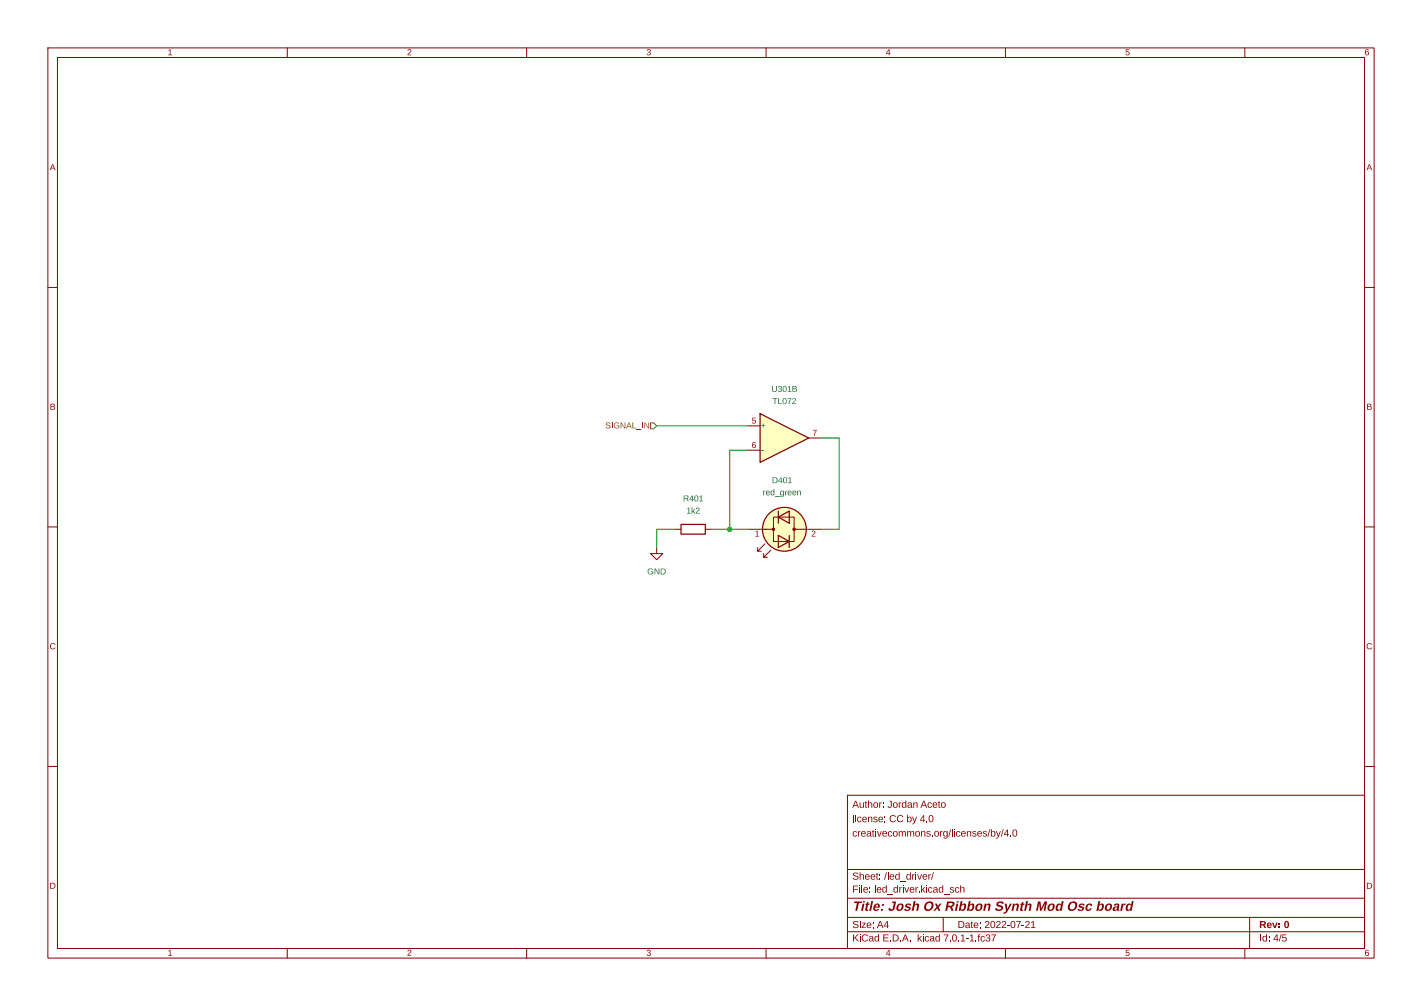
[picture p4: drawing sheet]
(kicad_sch (version 20211123) (generator eeschema)

 (paper "A4")

 (title_block
  (title "Josh Ox Ribbon Synth Mod Osc board")
  (date "2022-07-21")
  (rev "0")
  (comment 2 "creativecommons.org/licences/by/4.0")
  (comment 3 "license: CC by 4.0")
  (comment 4 "Author: Jordan Aceto"))

 (lib_symbols
  (symbol "Amplifier_Operational:TL072" (pin_names (offset 0.127)) (in_bom yes) (on_board yes)
   (property "Reference" "U" (id 0) (at 0 5.08 0) (effects (font (size 1.27 1.27)) (justify left)))
   (property "Value" "TL072" (id 1) (at 0 -5.08 0) (effects (font (size 1.27 1.27)) (justify left)))
   (property "Footprint" "" (id 2) (at 0 0 0) (effects (font (size 1.27 1.27)) hide))
   (property "Datasheet" "http://www.ti.com/lit/ds/symlink/tl071.pdf" (id 3) (at 0 0 0) (effects (font (size 1.27 1.27)) hide))
   (property "ki_locked" "" (id 4) (at 0 0 0) (effects (font (size 1.27 1.27))))
   (symbol "TL072_1_1"
    (polyline (pts (xy -5.08 5.08) (xy 5.08 0) (xy -5.08 -5.08) (xy -5.08 5.08)) (stroke (width 0.254) (type default) (color 0 0 0 0)) (fill (type background)))
    (pin output line (at 7.62 0 180) (length 2.54) (name "~" (effects (font (size 1.27 1.27)))) (number "1" (effects (font (size 1.27 1.27)))))
    (pin input line (at -7.62 -2.54 0) (length 2.54) (name "-" (effects (font (size 1.27 1.27)))) (number "2" (effects (font (size 1.27 1.27)))))
    (pin input line (at -7.62 2.54 0) (length 2.54) (name "+" (effects (font (size 1.27 1.27)))) (number "3" (effects (font (size 1.27 1.27))))))
   (symbol "TL072_2_1"
    (polyline (pts (xy -5.08 5.08) (xy 5.08 0) (xy -5.08 -5.08) (xy -5.08 5.08)) (stroke (width 0.254) (type default) (color 0 0 0 0)) (fill (type background)))
    (pin input line (at -7.62 2.54 0) (length 2.54) (name "+" (effects (font (size 1.27 1.27)))) (number "5" (effects (font (size 1.27 1.27)))))
    (pin input line (at -7.62 -2.54 0) (length 2.54) (name "-" (effects (font (size 1.27 1.27)))) (number "6" (effects (font (size 1.27 1.27)))))
    (pin output line (at 7.62 0 180) (length 2.54) (name "~" (effects (font (size 1.27 1.27)))) (number "7" (effects (font (size 1.27 1.27))))))
   (symbol "TL072_3_1"
    (pin power_in line (at -2.54 -7.62 90) (length 3.81) (name "V-" (effects (font (size 1.27 1.27)))) (number "4" (effects (font (size 1.27 1.27)))))
    (pin power_in line (at -2.54 7.62 270) (length 3.81) (name "V+" (effects (font (size 1.27 1.27)))) (number "8" (effects (font (size 1.27 1.27)))))))
  (symbol "Device:LED_Dual_Bidirectional" (pin_names (offset 0) hide) (in_bom yes) (on_board yes)
   (property "Reference" "D" (id 0) (at 0 5.715 0) (effects (font (size 1.27 1.27))))
   (property "Value" "LED_Dual_Bidirectional" (id 1) (at 0 -6.35 0) (effects (font (size 1.27 1.27))))
   (property "Footprint" "" (id 2) (at 0 0 0) (effects (font (size 1.27 1.27)) hide))
   (property "Datasheet" "~" (id 3) (at 0 0 0) (effects (font (size 1.27 1.27)) hide))
   (symbol "LED_Dual_Bidirectional_0_1"
    (circle (center -2.032 0) (radius 0.254) (stroke (width 0) (type default) (color 0 0 0 0)) (fill (type outline)))
    (polyline (pts (xy -4.572 0) (xy -2.54 0)) (stroke (width 0) (type default) (color 0 0 0 0)) (fill (type none)))
    (polyline (pts (xy -2.032 0) (xy -2.54 0)) (stroke (width 0) (type default) (color 0 0 0 0)) (fill (type none)))
    (polyline (pts (xy -1.016 3.81) (xy -1.016 1.27)) (stroke (width 0.254) (type default) (color 0 0 0 0)) (fill (type none)))
    (polyline (pts (xy 1.27 -1.27) (xy 1.27 -3.81)) (stroke (width 0.254) (type default) (color 0 0 0 0)) (fill (type none)))
    (polyline (pts (xy 4.064 0) (xy 2.286 0)) (stroke (width 0) (type default) (color 0 0 0 0)) (fill (type outline)))
    (polyline (pts (xy 4.318 5.842) (xy 4.318 5.08)) (stroke (width 0.2032) (type default) (color 0 0 0 0)) (fill (type none)))
    (polyline (pts (xy 5.588 4.572) (xy 5.588 3.81)) (stroke (width 0.2032) (type default) (color 0 0 0 0)) (fill (type none)))
    (polyline (pts (xy 2.794 4.318) (xy 4.318 5.842) (xy 3.556 5.842)) (stroke (width 0.2032) (type default) (color 0 0 0 0)) (fill (type none)))
    (polyline (pts (xy 4.064 3.048) (xy 5.588 4.572) (xy 4.826 4.572)) (stroke (width 0.2032) (type default) (color 0 0 0 0)) (fill (type none)))
    (polyline (pts (xy -1.016 -1.27) (xy -1.016 -3.81) (xy 1.27 -2.54) (xy -1.016 -1.27)) (stroke (width 0.254) (type default) (color 0 0 0 0)) (fill (type none)))
    (polyline (pts (xy 1.27 3.81) (xy 1.27 1.27) (xy -1.016 2.54) (xy 1.27 3.81)) (stroke (width 0.254) (type default) (color 0 0 0 0)) (fill (type none)))
    (polyline (pts (xy 2.286 2.54) (xy -2.032 2.54) (xy -2.032 -2.54) (xy 2.286 -2.54) (xy 2.286 2.54)) (stroke (width 0) (type default) (color 0 0 0 0)) (fill (type none)))
    (circle (center 0 0) (radius 4.572) (stroke (width 0.254) (type default) (color 0 0 0 0)) (fill (type background)))
    (circle (center 2.286 0) (radius 0.254) (stroke (width 0) (type default) (color 0 0 0 0)) (fill (type outline))))
   (symbol "LED_Dual_Bidirectional_1_1"
    (pin input line (at 7.62 0 180) (length 3.81) (name "KA" (effects (font (size 1.27 1.27)))) (number "1" (effects (font (size 1.27 1.27)))))
    (pin input line (at -7.62 0 0) (length 3.048) (name "AK" (effects (font (size 1.27 1.27)))) (number "2" (effects (font (size 1.27 1.27)))))))
  (symbol "Device:R" (pin_numbers hide) (pin_names (offset 0)) (in_bom yes) (on_board yes)
   (property "Reference" "R" (id 0) (at 2.032 0 90) (effects (font (size 1.27 1.27))))
   (property "Value" "R" (id 1) (at 0 0 90) (effects (font (size 1.27 1.27))))
   (property "Footprint" "" (id 2) (at -1.778 0 90) (effects (font (size 1.27 1.27)) hide))
   (property "Datasheet" "~" (id 3) (at 0 0 0) (effects (font (size 1.27 1.27)) hide))
   (symbol "R_0_1"
    (rectangle (start -1.016 -2.54) (end 1.016 2.54) (stroke (width 0.254) (type default) (color 0 0 0 0)) (fill (type none))))
   (symbol "R_1_1"
    (pin passive line (at 0 3.81 270) (length 1.27) (name "~" (effects (font (size 1.27 1.27)))) (number "1" (effects (font (size 1.27 1.27)))))
    (pin passive line (at 0 -3.81 90) (length 1.27) (name "~" (effects (font (size 1.27 1.27)))) (number "2" (effects (font (size 1.27 1.27)))))))
  (symbol "power:GND" (power) (pin_names (offset 0)) (in_bom yes) (on_board yes)
   (property "Reference" "#PWR" (id 0) (at 0 -6.35 0) (effects (font (size 1.27 1.27)) hide))
   (property "Value" "GND" (id 1) (at 0 -3.81 0) (effects (font (size 1.27 1.27))))
   (property "Footprint" "" (id 2) (at 0 0 0) (effects (font (size 1.27 1.27)) hide))
   (property "Datasheet" "" (id 3) (at 0 0 0) (effects (font (size 1.27 1.27)) hide))
   (symbol "GND_0_1"
    (polyline (pts (xy 0 0) (xy 0 -1.27) (xy 1.27 -1.27) (xy 0 -2.54) (xy -1.27 -1.27) (xy 0 -1.27)) (stroke (width 0) (type default) (color 0 0 0 0)) (fill (type none))))
   (symbol "GND_1_1"
    (pin power_in line (at 0 0 270) (length 0) hide (name "GND" (effects (font (size 1.27 1.27)))) (number "1" (effects (font (size 1.27 1.27))))))))

 (junction (at 152.4 110.49) (diameter 0) (color 0 0 0 0))

 (wire (pts (xy 137.16 114.3) (xy 137.16 110.49)) (stroke (width 0) (type default) (color 0 0 0 0)))
 (wire (pts (xy 152.4 110.49) (xy 152.4 93.98)) (stroke (width 0) (type default) (color 0 0 0 0)))
 (wire (pts (xy 137.16 110.49) (xy 140.97 110.49)) (stroke (width 0) (type default) (color 0 0 0 0)))
 (wire (pts (xy 171.45 110.49) (xy 175.26 110.49)) (stroke (width 0) (type default) (color 0 0 0 0)))
 (wire (pts (xy 148.59 110.49) (xy 152.4 110.49)) (stroke (width 0) (type default) (color 0 0 0 0)))
 (wire (pts (xy 175.26 91.44) (xy 171.45 91.44)) (stroke (width 0) (type default) (color 0 0 0 0)))
 (wire (pts (xy 156.21 110.49) (xy 152.4 110.49)) (stroke (width 0) (type default) (color 0 0 0 0)))
 (wire (pts (xy 137.16 88.9) (xy 156.21 88.9)) (stroke (width 0) (type default) (color 0 0 0 0)))
 (wire (pts (xy 175.26 110.49) (xy 175.26 91.44)) (stroke (width 0) (type default) (color 0 0 0 0)))
 (wire (pts (xy 152.4 93.98) (xy 156.21 93.98)) (stroke (width 0) (type default) (color 0 0 0 0)))

 (hierarchical_label "SIGNAL_IN" (shape input) (at 137.16 88.9 180) (effects (font (size 1.27 1.27)) (justify right)))

 (symbol (lib_id "Amplifier_Operational:TL072") (at 163.83 91.44 0) (unit 2) (in_bom yes) (on_board yes) (fields_autoplaced)
  (property "Reference" "U301" (id 0) (at 163.83 81.28 0))
  (property "Value" "TL072" (id 1) (at 163.83 83.82 0))
  (property "Footprint" "Package_SO:SO-8_5.3x6.2mm_P1.27mm" (id 2) (at 163.83 91.44 0) (effects (font (size 1.27 1.27)) hide))
  (property "Datasheet" "http://www.ti.com/lit/ds/symlink/tl071.pdf" (id 3) (at 163.83 91.44 0) (effects (font (size 1.27 1.27)) hide)) (pin "1") (pin "2") (pin "3") (pin "5") (pin "6") (pin "7") (pin "4") (pin "8"))

 (symbol (lib_id "power:GND") (at 137.16 114.3 0) (unit 1) (in_bom yes) (on_board yes) (fields_autoplaced)
  (property "Reference" "#PWR0401" (id 0) (at 137.16 120.65 0) (effects (font (size 1.27 1.27)) hide))
  (property "Value" "GND" (id 1) (at 137.16 119.38 0))
  (property "Footprint" "" (id 2) (at 137.16 114.3 0) (effects (font (size 1.27 1.27)) hide))
  (property "Datasheet" "" (id 3) (at 137.16 114.3 0) (effects (font (size 1.27 1.27)) hide)) (pin "1"))

 (symbol (lib_id "Device:LED_Dual_Bidirectional") (at 163.83 110.49 180) (unit 1) (in_bom yes) (on_board yes) (fields_autoplaced)
  (property "Reference" "D401" (id 0) (at 163.3347 100.33 0))
  (property "Value" "red_green" (id 1) (at 163.3347 102.87 0))
  (property "Footprint" "LED_THT:LED_D5.0mm" (id 2) (at 163.83 110.49 0) (effects (font (size 1.27 1.27)) hide))
  (property "Datasheet" "~" (id 3) (at 163.83 110.49 0) (effects (font (size 1.27 1.27)) hide)) (pin "1") (pin "2"))

 (symbol (lib_id "Device:R") (at 144.78 110.49 90) (unit 1) (in_bom yes) (on_board yes) (fields_autoplaced)
  (property "Reference" "R401" (id 0) (at 144.78 104.14 90))
  (property "Value" "1k2" (id 1) (at 144.78 106.68 90))
  (property "Footprint" "Resistor_SMD:R_0805_2012Metric" (id 2) (at 144.78 112.268 90) (effects (font (size 1.27 1.27)) hide))
  (property "Datasheet" "~" (id 3) (at 144.78 110.49 0) (effects (font (size 1.27 1.27)) hide)) (pin "1") (pin "2")))
